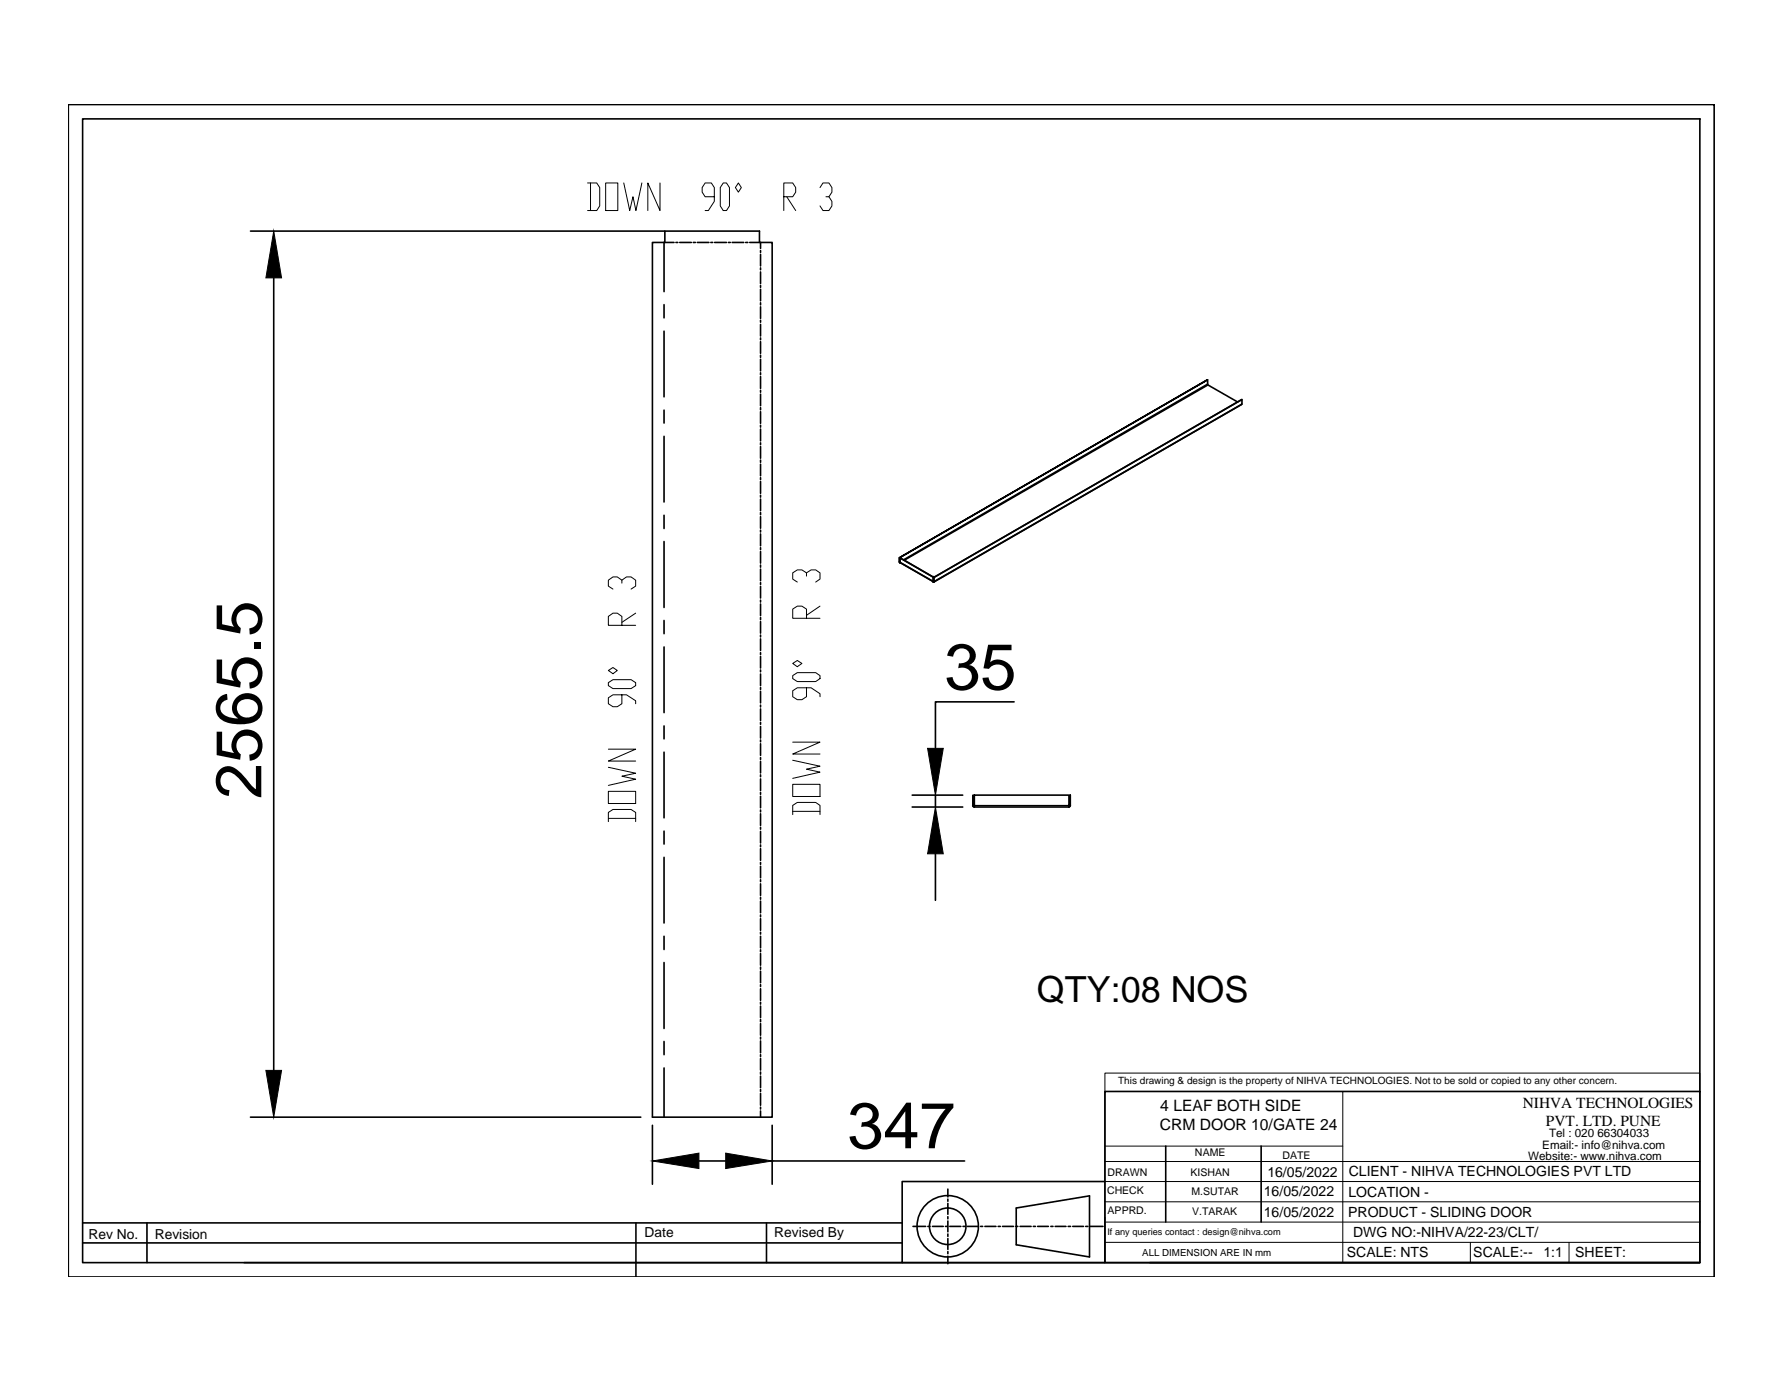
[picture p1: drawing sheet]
<svg xmlns="http://www.w3.org/2000/svg" width="279mm" height="216mm" viewBox="0 0 279 216" stroke-linecap="round" stroke-linejoin="round" font-family="sans-serif">
<!-- layer: 0 -->
<g fill="none" stroke="#000" stroke-width=".25">
<path d="M10.7 16.4h257.8v183.5h-257.8zM12.9 18.6h253.3v179.1h-253.3zM39.2 36.2h64.9M102.2 38h1.9v-1.8h14.8v1.8h2v136.9h-18.7zM105.6 38h-1.6v7.7M105.9 38h.3M106.5 38h1.8M108.6 38h.3M109.2 38h1.8M111.3 38h.3M111.9 38h1.9M114.1 38h.3"/>
<path d="M114.7 38h1.8M116.8 38h.3M117.4 38h1.5M119.1 38v.9M119.1 39.2v.3M119.1 39.8v1.8M42.9 43.5v124.1M104 47.7v2.1M104 51.8v10.3M119.1 41.9v.3M119.1 42.6v1.8M119.1 44.7v.3"/>
<path d="M119.1 45.3v1.8M119.1 47.4v.3M119.1 48v1.9M119.1 50.2v.2M119.1 50.8v1.8M119.1 52.9v.3M119.1 53.5v1.8M119.1 55.6v.4M119.1 56.2v1.9M119.1 58.4v.3M119.1 59v1.8M189.1 59.5v.6l-47.6 27.6"/>
<path d="M104 64.2v2M104 68.3v10.3M119.1 61.1v.3M119.1 61.7v1.8M119.1 63.8v.4M119.1 64.5v1.8M119.1 66.6v.3M119.1 67.2v1.8M119.1 69.3v.3M119.1 69.9v1.8M119.1 72v.4M119.1 72.7v1.8"/>
<path d="M119.1 74.8v.3M119.1 75.4v1.8M119.1 77.5v.3M119.1 78.1v1.9M189.1 60.1l.1 .1M193.8 62.9l-4.6-2.6-47.6 27.4M194.5 63.2l-.1 .1M194.5 63.3l-48.3 27.8M194.5 62.6l-48.3 27.8M104 80.7v2M104 84.8v10.3M104 97.1v2.1"/>
<path d="M119.1 80.2v.4M119.1 80.9v1.8M119.1 83v.3M119.1 83.6v1.9M119.1 85.8v.2M119.1 86.3v1.9M119.1 88.5v.3M119.1 89.1v1.8M119.1 91.2v.3M119.1 91.8v1.8M119.1 94v.3M119.1 94.6v1.8"/>
<path d="M119.1 96.7v.3M119.1 97.3v1.8M119.1 99.4v.3M140.9 87.3v.7zM140.9 87.3l48.2-27.8zM140.9 88v.1M141 88.1h.1M141 88.1l5.2 3M141 87.4l5.2 3M141 88h-.1M146.2 90.4v.6zM146.2 91.1h.1"/>
<path d="M146.2 91v.1M146.2 90.4l-5.2-3.1v.7l5.2 3M146.2 91.1h-.1M146.2 90.4l48.3-27.8v.7l-48.3 27.8zM146.2 90.4h.1M146.2 90.4v.7M104 101.3v10.3M104 113.7v2M104 117.8v10.2M119.1 100v1.8M119.1 102.2v.3M119.1 102.8v1.8"/>
<path d="M119.1 104.9v.3M119.1 105.5v1.8M119.1 107.6v.3M119.1 108.2v1.9M119.1 110.4v.3M119.1 111v1.8M119.1 113.1v.3M119.1 113.7v1.9M119.1 115.9v.2M119.1 116.4v1.9M119.1 118.6v.3M119.1 119.2v1.8"/>
<path d="M158.8 109.9h-12.3v7.3M104 130.1v2.1M104 134.2v10.3M119.1 121.3v.3M119.1 121.9v1.9M119.1 124.1v.3M119.1 124.7v1.8M119.1 126.8v.3M119.1 127.4v1.8M119.1 129.5v.3M119.1 130.2v1.8M119.1 132.3v.3"/>
<path d="M119.1 132.9v1.8M119.1 135v.3M119.1 135.6v1.8M119.1 137.7v.3M119.1 138.4v1.8M142.9 126.4h7.9M142.9 124.5h7.9M146.5 124.5v1.9M146.5 133.7v7.3M152.3 126.1l.3 .3M152.4 124.5v1.6zM152.4 126.1l.2 .2"/>
<path d="M152.6 124.5h14.8v1.6h-14.8zM152.6 126.1v.3M167.4 126.1v.3h-14.8M167.5 126.1l-.1 .2M167.6 124.5v1.6zM167.6 126.1l-.2 .3M104 146.6v2.1M104 150.7v10.3M119.1 140.5v.3M119.1 141.1v1.8M119.1 143.2v.3M119.1 143.8v1.9"/>
<path d="M119.1 146v.2M119.1 146.6v1.8M119.1 148.7v.3M119.1 149.3v1.8M119.1 151.4v.4M119.1 152v1.9M119.1 154.2v.3M119.1 154.8v1.8M119.1 156.9v.3M119.1 157.5v1.8M119.1 159.6v.4M39.2 174.9h61.2"/>
<path d="M102.2 176.2v9.2M104 163.1v2M104 167.2v7.7M119.1 160.3v1.8M119.1 162.4v.3M119.1 163v1.8M119.1 165.1v.3M119.1 165.7v1.8M119.1 167.8v.4M119.1 168.5v1.8M119.1 170.6v.3M119.1 171.2v1.8"/>
<path d="M119.1 173.3v.3M119.1 173.9v1M120.9 176.2v9.2M173 170.9h93.2v26.8h-93.2zM182.6 179.4v11.9M197.5 179.4v11.9M12.9 191.5h128.4M12.9 194.6h128.4M23 191.5v6.2M99.6 191.5v8.4M109.5 181.8h4.2M120 191.5v6.2"/>
<path d="M120.9 181.8h30.2M141.3 197.7h31.7M143 192h2M145.3 192h.4M146 192h1.7M148.1 192h.3M148.4 186.2v1.2M148.4 187.7v.4M148.4 188.4v1.7M148.4 190.5v.3M148.4 191.2v1.7M148.4 193.2v.4"/>
<path d="M148.4 193.9v1.7M148.4 195.9v.4M148.4 196.7v1.2M148.7 192h1.8M150.8 192h.4M151.5 192h1.7M153.6 192h.3M154.2 192h1.8M156.3 192h.4M157 192h1.7M159.1 192h.3M159.2 189.1l11.4-1.9v9.6l-11.4-1.9z"/>
<path d="M159.8 192h1.7M161.8 192h.4M162.5 192h1.7M164.6 192h.3M165.3 192h1.6M167.3 192h.4M168 192h1.7M170 192h.4M170.8 192h1.9M173 185h-31.7v12.7h-103M180.1 197.7h86.1"/>
<circle cx="148.4" cy="192" r="2.86"/>
<circle cx="148.4" cy="192" r="4.8"/>
</g>
<g fill="none" stroke="#000" stroke-width=".16">
<path d="M92 28.6h1.5l.4 .8v2.8l-.4 .8h-1.5M92.5 28.6v4.4M94.9 28.6h1.9v4.4h-1.9zM97.7 28.6l.9 4.4 .5-2.2 .5 2.2 .9-4.4M103.4 28.6v4.4l-1.9-4.4v4.4M111.9 30.8h-1.5l-.4-.7v-.7l.4-.8h1l.5 .8v2.1l-1 1.5h-.5M113.3 28.6h.5l.4 .8v2.8l-.4 .8h-.5l-.5-.8v-2.8zM115.6 28.6l.5 .8-.5 .7-.4-.7zM122.8 30.8h1.3l.5-.7v-.7l-.5-.8h-1.3v4.4M123.2 30.8l1.4 2.2M128.4 29.4l.5-.8h.9l.5 .8v.7l-.5 .7h-.4M129.8 30.8l.5 .7v.7l-.5 .8h-.9l-.5-.8"/>
<path d="M97.4 97.9v-1.4l-.7-.5h-.7l-.7 .5v1.4h4.3M97.4 91.3v-.5l-.7-.5h-.7l-.7 .5v1l.7 .4M97.4 90.8l.7-.5h.7l.8 .5v1l-.8 .4M99.6 96l-2.2 1.4M126.3 96.8v-1.4l-.7-.5h-.7l-.8 .5v1.4h4.3M126.3 90.2v-.5l-.7-.5h-.7l-.8 .5v1l.8 .4M126.3 89.7l.7-.5h.7l.7 .5v1l-.7 .4M128.4 94.9l-2.1 1.4M95.3 117.3h4.3l-4.3 1.9h4.3M95.3 106.9l.7-.5h2.8l.8 .5v.4l-.8 .5h-2.8l-.7-.5zM95.3 105l.7-.5 .7 .5-.7 .5zM97.4 108.8v1.4l-.7 .4h-.7l-.7-.4v-1l.7-.4h2.1l1.5 .9v.5"/>
<path d="M124.1 119l4.3 1-2.1 .4 2.1 .5-4.3 1M124.1 116.2h4.3l-4.3 1.9h4.3M124.1 105.8l.8-.5h2.8l.7 .5v.4l-.7 .5h-2.8l-.8-.5zM124.1 103.9l.8-.5 .7 .5-.7 .5zM126.3 107.7v1.4l-.7 .4h-.7l-.8-.4v-1l.8-.4h2.1l1.4 .9v.5M95.3 128.6v-1.4l.7-.5h2.8l.8 .5v1.4M95.3 123.9h4.3v1.9h-4.3zM95.3 120.1l4.3 1-2.2 .4 2.2 .5-4.3 1M95.3 128.1h4.3M124.1 127.5v-1.4l.8-.5h2.8l.7 .5v1.4M124.1 122.8h4.3v1.9h-4.3zM124.1 127h4.3"/>
<path d="M173 168h93.2v2.9h-93.2zM173 170.9v26.8M173 179.4h37.3M174.6 170.9h91.6M210.3 170.9v26.8M173 191.3h93.2M173 188.2h93.2M173 185h93.2M173 181.8h93.2M173 194.5h93.2M230.3 194.5v3.2M245.7 194.5v3.2"/>
</g>
<path d="M42.9 36.2l1.2 7.3h-2.5zM145.3 117.2h2.4l-1.2 7.3zM146.5 126.4l1.2 7.3h-2.4zM41.6 167.6h2.5l-1.2 7.3zM102.2 181.8l7.3-1.3v2.5zM113.7 180.5l7.2 1.3-7.2 1.2z" fill="#000" stroke="#000" stroke-width=".16"/>
<g font-size="10.2">
<text x="147.9" y="107.9">35</text>
<text x="40.9" y="125.1" transform="rotate(-90 40.9 125.1)">2565.5</text>
<text x="132.7" y="179.8">347</text>
</g>
<text font-size="5.6" x="162.4" y="156.8">QTY:08 NOS</text>
<g font-size="2.5">
<text x="181.7" y="173.9">4 LEAF BOTH SIDE</text>
<text x="181.6" y="176.9">CRM DOOR 10/GATE 24</text>
</g>
<g font-size="2.4">
<text x="238.5" y="173.5">NIHVA TECHNOLOGIES</text>
<text x="242.1" y="176.2">PVT. LTD. PUNE</text>
</g>
<g font-size="2.2">
<text x="198.5" y="184.3">16/05/2022</text>
<text x="211.2" y="184.2">CLIENT - NIHVA TECHNOLOGIES PVT LTD</text>
<text x="197.9" y="187.2">16/05/2022</text>
<text x="197.9" y="190.5">16/05/2022</text>
<text x="211.1" y="190.5">PRODUCT - SLIDING DOOR</text>
<text x="211.2" y="187.4">LOCATION -</text>
<text x="13.9" y="194">Rev No.</text>
<text x="24.2" y="194">Revision</text>
<text x="101" y="193.7">Date</text>
<text x="121.3" y="193.7">Revised By</text>
<text x="210.9" y="196.8">SCALE: NTS</text>
<text x="211.9" y="193.7">DWG NO:-NIHVA/22-23/CLT/</text>
<text x="230.7" y="196.8">SCALE:--</text>
<text x="241.7" y="196.8">1:1</text>
<text x="246.7" y="196.8">SHEET:</text>
</g>
<g font-size="1.8">
<text x="241.5" y="179.9">Email:- info@nihva.com</text>
<text x="242.6" y="178.1">Tel : 020 66304033</text>
<text x="239.3" y="181.6">Website:- www.nihva.com</text>
</g>
<g font-size="1.7">
<text x="173.5" y="184.1">DRAWN</text>
<text x="186.5" y="184.1">KISHAN</text>
<text x="187.1" y="181">NAME</text>
<text x="200.9" y="181.4">DATE</text>
<text x="173.4" y="186.9">CHECK</text>
<text x="173.5" y="190">APPRD.</text>
<text x="186.6" y="187.1">M.SUTAR</text>
<text x="186.7" y="190.2">V.TARAK</text>
</g>
<text font-size="1.6" x="175.1" y="169.8">This drawing &amp; design is the property of NIHVA TECHNOLOGIES. Not to be sold or copied to any other concern.</text>
<text font-size="1.5" x="178.9" y="196.6">ALL DIMENSION ARE IN mm</text>
<text font-size="1.4" x="173.4" y="193.3">If any queries contact : design@nihva.com</text>
</svg>
